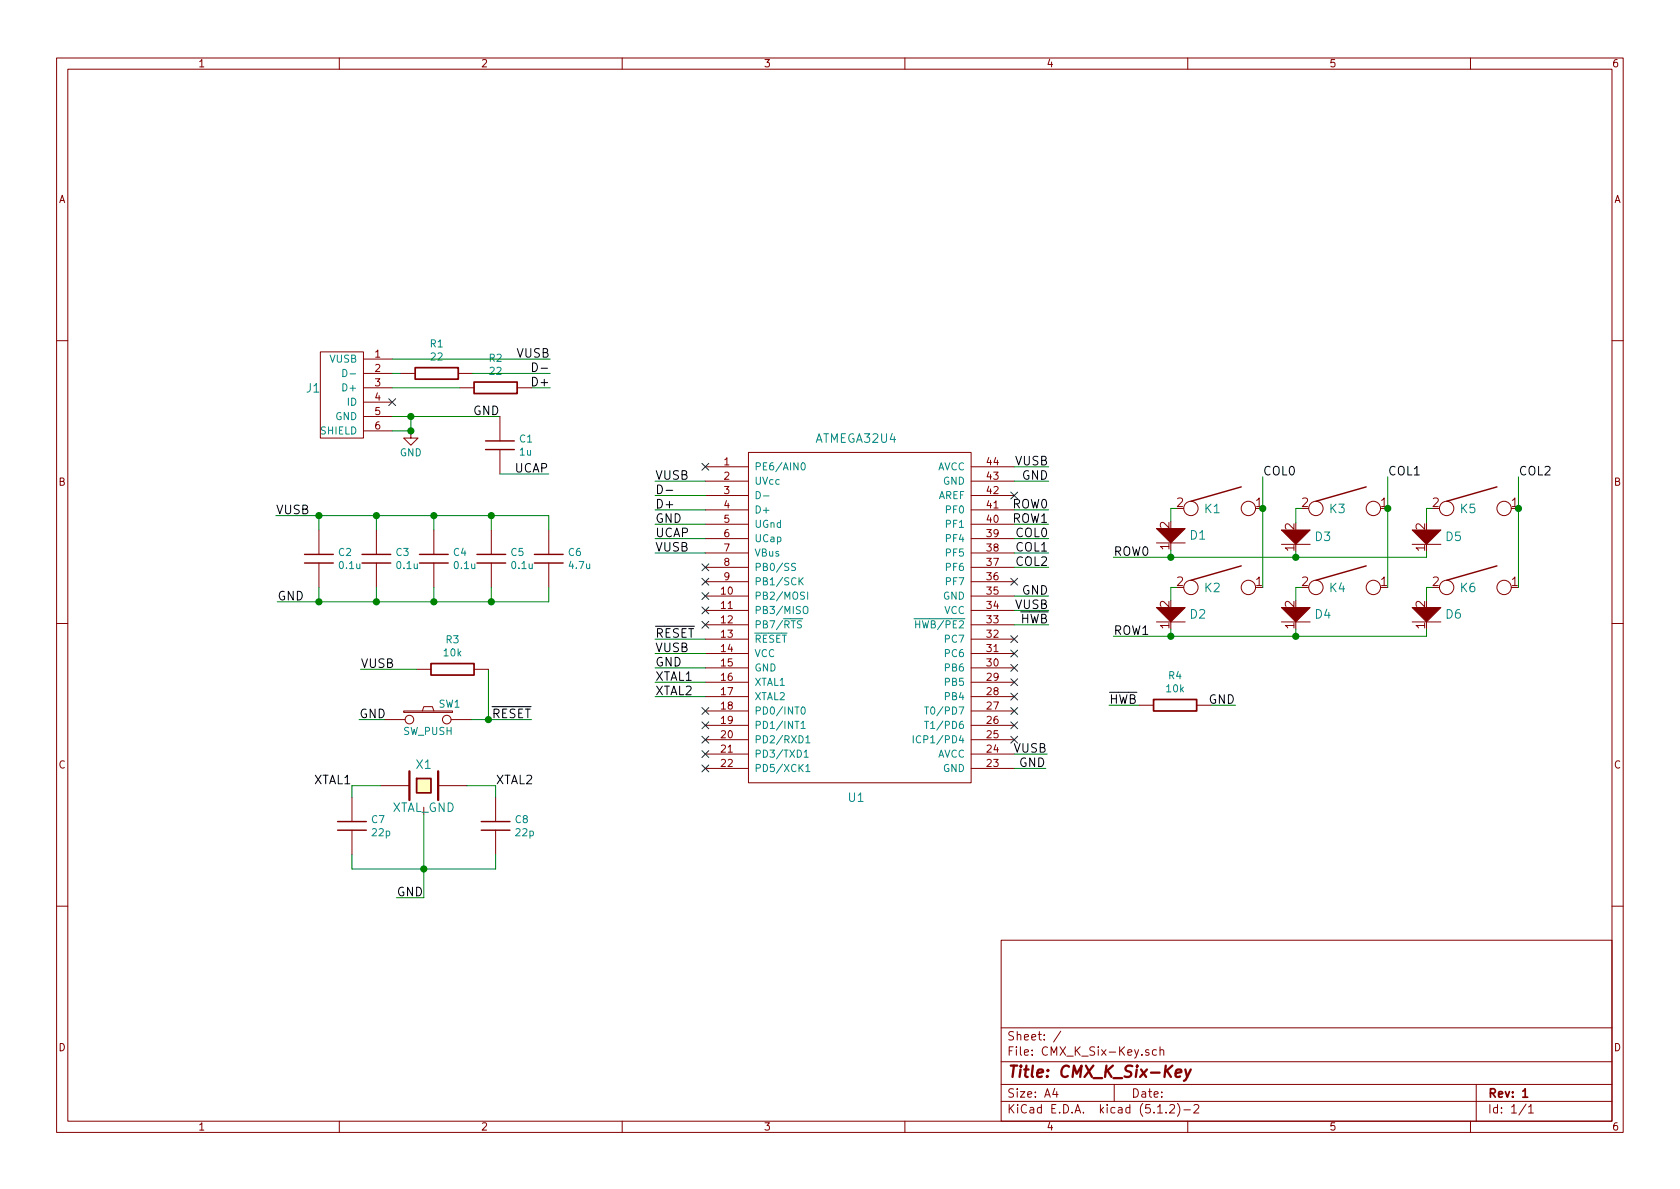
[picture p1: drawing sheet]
EESchema Schematic File Version 4
LIBS:CMX_K_Six-Key-cache
EELAYER 29 0
EELAYER END
$Descr A4 11693 8268
encoding utf-8
Sheet 1 1
Title "CMX_K_Six-Key"
Date ""
Rev "1"
Comp ""
Comment1 ""
Comment2 ""
Comment3 ""
Comment4 ""
$EndDescr
Text Label 4560 4740 0    60   ~ 0
XTAL1
Text Label 4560 4840 0    60   ~ 0
XTAL2
$Comp
L keyboard_parts:ATMEGA32U4 U1
U 1 1
P 5960 4290
F 0 "U1" H 5960 3040 60  0000 C CNN
F 1 "ATMEGA32U4" H 5960 5540 60  0000 C CNN
F 2 "keyboard_parts:QFP44" H 5960 4290 60  0001 C CNN
F 3 "" H 5960 4290 60  0000 C CNN
	1    5960 4290
	1    0    0    -1  
$EndComp
Text Label 4560 4540 0    60   ~ 0
VUSB
$Comp
L keyboard_parts:USB_mini_micro_B J1
U 1 1
P 2580 2640
F 0 "J1" H 2180 2590 60  0000 C CNN
F 1 "USB_mini_micro_B" H 2430 2890 60  0001 C CNN
F 2 "keyboard_parts:USB_miniB_hirose_5S8" H 2530 2640 60  0001 C CNN
F 3 "" H 2530 2640 60  0000 C CNN
	1    2580 2640
	1    0    0    -1  
$EndComp
NoConn ~ 2730 2790
Text Label 4560 3340 0    60   ~ 0
VUSB
Text Label 1920 3580 0    60   ~ 0
VUSB
Text Label 1930 4180 0    60   ~ 0
GND
Text Label 4560 3440 0    60   ~ 0
D-
Text Label 4560 3540 0    60   ~ 0
D+
Text Label 4560 4640 0    60   ~ 0
GND
$Comp
L keyboard_parts:XTAL_GND X1
U 1 1
P 2950 5460
F 0 "X1" H 2950 5610 60  0000 C CNN
F 1 "XTAL_GND" H 2950 5310 60  0000 C CNN
F 2 "Crystal:Crystal_SMD_SeikoEpson_FA238-4Pin_3.2x2.5mm_HandSoldering" H 2950 5460 60  0001 C CNN
F 3 "" H 2950 5460 60  0000 C CNN
	1    2950 5460
	1    0    0    -1  
$EndComp
Text Label 2760 6240 0    60   ~ 0
GND
Text Label 4560 4440 0    60   ~ 0
~RESET~
$Comp
L keyboard_parts:SW_PUSH SW1
U 1 1
P 2980 5000
F 0 "SW1" H 3130 5110 50  0000 C CNN
F 1 "SW_PUSH" H 2980 4920 50  0000 C CNN
F 2 "Button_Switch_SMD:SW_SPST_TL3342" H 2980 5000 60  0001 C CNN
F 3 "" H 2980 5000 60  0000 C CNN
	1    2980 5000
	1    0    0    -1  
$EndComp
Text Label 2500 5000 0    60   ~ 0
GND
Text Label 2510 4650 0    60   ~ 0
VUSB
Text Label 3700 5000 2    60   ~ 0
~RESET~
Text Label 7300 4340 2    60   ~ 0
~HWB~
Text Label 8600 4900 2    60   ~ 0
GND
Text Label 7720 4900 0    60   ~ 0
~HWB~
Text Label 3830 2690 2    60   ~ 0
D+
Text Label 3830 2590 2    60   ~ 0
D-
Text Label 3830 2490 2    60   ~ 0
VUSB
Text Label 3480 2890 2    60   ~ 0
GND
Text Label 4560 3640 0    60   ~ 0
GND
Text Label 4560 3740 0    60   ~ 0
UCAP
Text Label 7300 3240 2    60   ~ 0
VUSB
Text Label 7300 4240 2    60   ~ 0
VUSB
Text Label 7290 5240 2    60   ~ 0
VUSB
Text Label 4560 3840 0    60   ~ 0
VUSB
Text Label 7300 3340 2    60   ~ 0
GND
Text Label 7300 4140 2    60   ~ 0
GND
Text Label 7280 5340 2    60   ~ 0
GND
$Comp
L power:GND #PWR01
U 1 1
P 2860 2990
F 0 "#PWR01" H 2860 2740 50  0001 C CNN
F 1 "GND" H 2860 2840 50  0000 C CNN
F 2 "" H 2860 2990 50  0001 C CNN
F 3 "" H 2860 2990 50  0001 C CNN
	1    2860 2990
	1    0    0    -1  
$EndComp
Text Label 7300 3540 2    60   ~ 0
ROW0
Text Label 7300 3640 2    60   ~ 0
ROW1
Text Label 7300 3740 2    60   ~ 0
COL0
Text Label 7300 3840 2    60   ~ 0
COL1
Text Label 7300 3940 2    60   ~ 0
COL2
NoConn ~ 7060 3440
NoConn ~ 7060 4040
NoConn ~ 7060 4440
NoConn ~ 7060 4540
NoConn ~ 7060 4640
NoConn ~ 7060 4740
NoConn ~ 7060 4840
NoConn ~ 7060 4940
NoConn ~ 7060 5040
NoConn ~ 7060 5140
NoConn ~ 4910 4940
NoConn ~ 4910 5040
NoConn ~ 4910 5140
NoConn ~ 4910 5240
NoConn ~ 4910 5340
NoConn ~ 4910 4340
NoConn ~ 4910 3240
NoConn ~ 4910 3940
NoConn ~ 4910 4040
NoConn ~ 4910 4140
NoConn ~ 4910 4240
$Comp
L keyboard_parts:KEYSW K1
U 1 1
P 8490 3530
F 0 "K1" H 8440 3530 60  0000 C CNN
F 1 "KEYSW" H 8490 3430 60  0001 C CNN
F 2 "keebs:Mx_Alps_100" H 8490 3530 60  0001 C CNN
F 3 "" H 8490 3530 60  0000 C CNN
	1    8490 3530
	1    0    0    -1  
$EndComp
$Comp
L keyboard_parts:KEYSW K2
U 1 1
P 8490 4080
F 0 "K2" H 8440 4080 60  0000 C CNN
F 1 "KEYSW" H 8490 3980 60  0001 C CNN
F 2 "keebs:Mx_Alps_100" H 8490 4080 60  0001 C CNN
F 3 "" H 8490 4080 60  0000 C CNN
	1    8490 4080
	1    0    0    -1  
$EndComp
$Comp
L keyboard_parts:KEYSW K3
U 1 1
P 9360 3530
F 0 "K3" H 9310 3530 60  0000 C CNN
F 1 "KEYSW" H 9360 3430 60  0001 C CNN
F 2 "keebs:Mx_Alps_100" H 9360 3530 60  0001 C CNN
F 3 "" H 9360 3530 60  0000 C CNN
	1    9360 3530
	1    0    0    -1  
$EndComp
$Comp
L keyboard_parts:KEYSW K4
U 1 1
P 9360 4080
F 0 "K4" H 9310 4080 60  0000 C CNN
F 1 "KEYSW" H 9360 3980 60  0001 C CNN
F 2 "keebs:Mx_Alps_100" H 9360 4080 60  0001 C CNN
F 3 "" H 9360 4080 60  0000 C CNN
	1    9360 4080
	1    0    0    -1  
$EndComp
$Comp
L keyboard_parts:KEYSW K5
U 1 1
P 10270 3530
F 0 "K5" H 10220 3530 60  0000 C CNN
F 1 "KEYSW" H 10270 3430 60  0001 C CNN
F 2 "keebs:Mx_Alps_100" H 10270 3530 60  0001 C CNN
F 3 "" H 10270 3530 60  0000 C CNN
	1    10270 3530
	1    0    0    -1  
$EndComp
$Comp
L keyboard_parts:KEYSW K6
U 1 1
P 10270 4080
F 0 "K6" H 10220 4080 60  0000 C CNN
F 1 "KEYSW" H 10270 3980 60  0001 C CNN
F 2 "keebs:Mx_Alps_100" H 10270 4080 60  0001 C CNN
F 3 "" H 10270 4080 60  0000 C CNN
	1    10270 4080
	1    0    0    -1  
$EndComp
Wire Wire Line
	4560 4740 4910 4740
Wire Wire Line
	4560 4840 4910 4840
Wire Wire Line
	4560 4540 4910 4540
Wire Wire Line
	4560 3340 4910 3340
Wire Wire Line
	4560 3440 4910 3440
Wire Wire Line
	4560 3540 4910 3540
Wire Wire Line
	4560 4640 4910 4640
Wire Wire Line
	4560 4440 4910 4440
Wire Wire Line
	2500 5000 2680 5000
Wire Wire Line
	3280 5000 3400 5000
Connection ~ 3400 5000
Wire Wire Line
	3400 4650 3400 5000
Wire Wire Line
	8430 4900 8600 4900
Wire Wire Line
	7720 4900 7930 4900
Wire Wire Line
	2790 2590 2730 2590
Wire Wire Line
	3830 2690 3700 2690
Wire Wire Line
	3480 2890 2860 2890
Wire Wire Line
	2730 2990 2860 2990
Wire Wire Line
	2860 2990 2860 2890
Connection ~ 2860 2890
Wire Wire Line
	4560 3640 4910 3640
Wire Wire Line
	4560 3740 4910 3740
Wire Wire Line
	7060 3240 7300 3240
Wire Wire Line
	7060 4340 7300 4340
Wire Wire Line
	7060 4240 7300 4240
Wire Wire Line
	7290 5240 7060 5240
Wire Wire Line
	4560 3840 4910 3840
Wire Wire Line
	7060 3340 7300 3340
Wire Wire Line
	7060 4140 7300 4140
Wire Wire Line
	7060 5340 7280 5340
Wire Wire Line
	7060 3540 7300 3540
Wire Wire Line
	7060 3640 7300 3640
Wire Wire Line
	7060 3740 7300 3740
Wire Wire Line
	7060 3840 7300 3840
Wire Wire Line
	7060 3940 7300 3940
Wire Wire Line
	8190 3530 8150 3530
Wire Wire Line
	8790 3310 8790 3530
Wire Wire Line
	8190 4080 8150 4080
Wire Wire Line
	9060 3530 9020 3530
Wire Wire Line
	9660 3310 9660 3530
Wire Wire Line
	9060 4080 9020 4080
Wire Wire Line
	9970 3530 9930 3530
Wire Wire Line
	10570 3310 10570 3530
Wire Wire Line
	9970 4080 9930 4080
Connection ~ 10570 3530
Connection ~ 9660 3530
Connection ~ 8790 3530
Text Label 7750 3870 0    60   ~ 0
ROW0
Text Label 7750 4420 0    60   ~ 0
ROW1
Text Label 8790 3310 0    60   ~ 0
COL0
Text Label 9660 3310 0    60   ~ 0
COL1
Text Label 10570 3310 0    60   ~ 0
COL2
Wire Wire Line
	3400 5000 3700 5000
Wire Wire Line
	2860 2890 2730 2890
Wire Wire Line
	10570 3530 10570 4080
Wire Wire Line
	9660 3530 9660 4080
Wire Wire Line
	8790 3530 8790 4080
$Comp
L keyboard_parts:C C2
U 1 1
P 2220 3880
F 0 "C2" H 2350 3926 50  0000 L CNN
F 1 "0.1u" H 2350 3835 50  0000 L CNN
F 2 "Capacitor_SMD:C_0805_2012Metric_Pad1.15x1.40mm_HandSolder" H 2220 3880 60  0001 C CNN
F 3 "" H 2220 3880 60  0000 C CNN
	1    2220 3880
	1    0    0    -1  
$EndComp
$Comp
L keyboard_parts:C C3
U 1 1
P 2620 3880
F 0 "C3" H 2750 3926 50  0000 L CNN
F 1 "0.1u" H 2750 3835 50  0000 L CNN
F 2 "Capacitor_SMD:C_0805_2012Metric_Pad1.15x1.40mm_HandSolder" H 2620 3880 60  0001 C CNN
F 3 "" H 2620 3880 60  0000 C CNN
	1    2620 3880
	1    0    0    -1  
$EndComp
$Comp
L keyboard_parts:C C4
U 1 1
P 3020 3880
F 0 "C4" H 3150 3926 50  0000 L CNN
F 1 "0.1u" H 3150 3835 50  0000 L CNN
F 2 "Capacitor_SMD:C_0805_2012Metric_Pad1.15x1.40mm_HandSolder" H 3020 3880 60  0001 C CNN
F 3 "" H 3020 3880 60  0000 C CNN
	1    3020 3880
	1    0    0    -1  
$EndComp
$Comp
L keyboard_parts:C C5
U 1 1
P 3420 3880
F 0 "C5" H 3550 3926 50  0000 L CNN
F 1 "0.1u" H 3550 3835 50  0000 L CNN
F 2 "Capacitor_SMD:C_0805_2012Metric_Pad1.15x1.40mm_HandSolder" H 3420 3880 60  0001 C CNN
F 3 "" H 3420 3880 60  0000 C CNN
	1    3420 3880
	1    0    0    -1  
$EndComp
$Comp
L keyboard_parts:C C6
U 1 1
P 3820 3880
F 0 "C6" H 3950 3926 50  0000 L CNN
F 1 "4.7u" H 3950 3835 50  0000 L CNN
F 2 "Capacitor_SMD:C_0805_2012Metric_Pad1.15x1.40mm_HandSolder" H 3820 3880 60  0001 C CNN
F 3 "" H 3820 3880 60  0000 C CNN
	1    3820 3880
	1    0    0    -1  
$EndComp
$Comp
L keyboard_parts:C C7
U 1 1
P 2450 5740
F 0 "C7" H 2580 5786 50  0000 L CNN
F 1 "22p" H 2580 5695 50  0000 L CNN
F 2 "Capacitor_SMD:C_0805_2012Metric_Pad1.15x1.40mm_HandSolder" H 2450 5740 60  0001 C CNN
F 3 "" H 2450 5740 60  0000 C CNN
	1    2450 5740
	1    0    0    -1  
$EndComp
$Comp
L keyboard_parts:R R1
U 1 1
P 3040 2590
F 0 "R1" V 2832 2590 50  0000 C CNN
F 1 "22" V 2923 2590 50  0000 C CNN
F 2 "Resistor_SMD:R_0805_2012Metric_Pad1.15x1.40mm_HandSolder" H 3040 2590 60  0001 C CNN
F 3 "" H 3040 2590 60  0000 C CNN
	1    3040 2590
	0    1    1    0   
$EndComp
$Comp
L keyboard_parts:R R2
U 1 1
P 3450 2690
F 0 "R2" V 3242 2690 50  0000 C CNN
F 1 "22" V 3333 2690 50  0000 C CNN
F 2 "Resistor_SMD:R_0805_2012Metric_Pad1.15x1.40mm_HandSolder" H 3450 2690 60  0001 C CNN
F 3 "" H 3450 2690 60  0000 C CNN
	1    3450 2690
	0    1    1    0   
$EndComp
$Comp
L keyboard_parts:R R4
U 1 1
P 8180 4900
F 0 "R4" V 7972 4900 50  0000 C CNN
F 1 "10k" V 8063 4900 50  0000 C CNN
F 2 "Resistor_SMD:R_0805_2012Metric_Pad1.15x1.40mm_HandSolder" H 8180 4900 60  0001 C CNN
F 3 "" H 8180 4900 60  0000 C CNN
	1    8180 4900
	0    1    1    0   
$EndComp
$Comp
L keyboard_parts:R R3
U 1 1
P 3150 4650
F 0 "R3" V 2942 4650 50  0000 C CNN
F 1 "10k" V 3033 4650 50  0000 C CNN
F 2 "Resistor_SMD:R_0805_2012Metric_Pad1.15x1.40mm_HandSolder" H 3150 4650 60  0001 C CNN
F 3 "" H 3150 4650 60  0000 C CNN
	1    3150 4650
	0    1    1    0   
$EndComp
$Comp
L keyboard_parts:D D1
U 1 1
P 8150 3770
F 0 "D1" H 8022 3720 60  0000 R CNN
F 1 "D" V 8300 3720 60  0001 C CNN
F 2 "keyboard_parts:D_SOD123_hand" H 8150 3770 60  0001 C CNN
F 3 "" H 8150 3770 60  0000 C CNN
	1    8150 3770
	-1   0    0    1   
$EndComp
$Comp
L keyboard_parts:D D2
U 1 1
P 8150 4320
F 0 "D2" H 8022 4270 60  0000 R CNN
F 1 "D" V 8300 4270 60  0001 C CNN
F 2 "keyboard_parts:D_SOD123_hand" H 8150 4320 60  0001 C CNN
F 3 "" H 8150 4320 60  0000 C CNN
	1    8150 4320
	-1   0    0    1   
$EndComp
$Comp
L keyboard_parts:D D3
U 1 1
P 9020 3780
F 0 "D3" H 8892 3730 60  0000 R CNN
F 1 "D" V 9170 3730 60  0001 C CNN
F 2 "keyboard_parts:D_SOD123_hand" H 9020 3780 60  0001 C CNN
F 3 "" H 9020 3780 60  0000 C CNN
	1    9020 3780
	-1   0    0    1   
$EndComp
$Comp
L keyboard_parts:D D4
U 1 1
P 9020 4320
F 0 "D4" H 8892 4270 60  0000 R CNN
F 1 "D" V 9170 4270 60  0001 C CNN
F 2 "keyboard_parts:D_SOD123_hand" H 9020 4320 60  0001 C CNN
F 3 "" H 9020 4320 60  0000 C CNN
	1    9020 4320
	-1   0    0    1   
$EndComp
$Comp
L keyboard_parts:D D5
U 1 1
P 9930 3780
F 0 "D5" H 9802 3730 60  0000 R CNN
F 1 "D" V 10080 3730 60  0001 C CNN
F 2 "keyboard_parts:D_SOD123_hand" H 9930 3780 60  0001 C CNN
F 3 "" H 9930 3780 60  0000 C CNN
	1    9930 3780
	-1   0    0    1   
$EndComp
$Comp
L keyboard_parts:D D6
U 1 1
P 9930 4320
F 0 "D6" H 9802 4270 60  0000 R CNN
F 1 "D" V 10080 4270 60  0001 C CNN
F 2 "keyboard_parts:D_SOD123_hand" H 9930 4320 60  0001 C CNN
F 3 "" H 9930 4320 60  0000 C CNN
	1    9930 4320
	-1   0    0    1   
$EndComp
Wire Wire Line
	2730 2690 3200 2690
Wire Wire Line
	3290 2590 3830 2590
Wire Wire Line
	2730 2490 3830 2490
Text Label 3820 3290 2    60   ~ 0
UCAP
$Comp
L keyboard_parts:C C1
U 1 1
P 3480 3090
F 0 "C1" H 3610 3136 50  0000 L CNN
F 1 "1u" H 3610 3045 50  0000 L CNN
F 2 "Capacitor_SMD:C_0805_2012Metric_Pad1.15x1.40mm_HandSolder" H 3480 3090 60  0001 C CNN
F 3 "" H 3480 3090 60  0000 C CNN
	1    3480 3090
	1    0    0    -1  
$EndComp
Wire Wire Line
	3820 3290 3480 3290
Wire Wire Line
	3820 3680 3820 3580
Wire Wire Line
	3820 3580 3420 3580
Wire Wire Line
	2220 3580 2220 3680
Wire Wire Line
	2620 3680 2620 3580
Connection ~ 2620 3580
Wire Wire Line
	2620 3580 2220 3580
Wire Wire Line
	3020 3680 3020 3580
Connection ~ 3020 3580
Wire Wire Line
	3020 3580 2620 3580
Wire Wire Line
	3420 3680 3420 3580
Connection ~ 3420 3580
Wire Wire Line
	3420 3580 3020 3580
Wire Wire Line
	2220 4080 2220 4180
Wire Wire Line
	2220 4180 2620 4180
Wire Wire Line
	3820 4180 3820 4080
Wire Wire Line
	2620 4080 2620 4180
Connection ~ 2620 4180
Wire Wire Line
	3020 4080 3020 4180
Wire Wire Line
	2620 4180 3020 4180
Connection ~ 3020 4180
Wire Wire Line
	3020 4180 3420 4180
Wire Wire Line
	3420 4080 3420 4180
Connection ~ 3420 4180
Wire Wire Line
	3420 4180 3820 4180
Wire Wire Line
	1920 3580 2220 3580
Wire Wire Line
	2220 3580 2220 3590
Connection ~ 2220 3580
Wire Wire Line
	1930 4180 2220 4180
Connection ~ 2220 4180
Wire Wire Line
	2900 4650 2510 4650
$Comp
L keyboard_parts:C C8
U 1 1
P 3450 5740
F 0 "C8" H 3580 5786 50  0000 L CNN
F 1 "22p" H 3580 5695 50  0000 L CNN
F 2 "Capacitor_SMD:C_0805_2012Metric_Pad1.15x1.40mm_HandSolder" H 3450 5740 60  0001 C CNN
F 3 "" H 3450 5740 60  0000 C CNN
	1    3450 5740
	1    0    0    -1  
$EndComp
Wire Wire Line
	3250 5460 3450 5460
Wire Wire Line
	3450 5460 3450 5540
Wire Wire Line
	2650 5460 2450 5460
Wire Wire Line
	2450 5460 2450 5540
Wire Wire Line
	2450 5940 2450 6040
Wire Wire Line
	2450 6040 2950 6040
Wire Wire Line
	3450 6040 3450 5940
Wire Wire Line
	2950 5660 2950 6040
Connection ~ 2950 6040
Wire Wire Line
	2950 6040 3450 6040
Wire Wire Line
	2950 6240 2950 6040
Wire Wire Line
	7750 3870 8150 3870
Wire Wire Line
	7750 4420 8150 4420
Wire Wire Line
	8150 3530 8150 3620
Wire Wire Line
	8150 3820 8150 3870
Connection ~ 8150 3870
Wire Wire Line
	8150 3870 9020 3870
Wire Wire Line
	8150 4080 8150 4170
Wire Wire Line
	8150 4370 8150 4420
Connection ~ 8150 4420
Wire Wire Line
	8150 4420 9020 4420
Wire Wire Line
	9020 3530 9020 3630
Wire Wire Line
	9930 3530 9930 3630
Wire Wire Line
	9020 3830 9020 3870
Connection ~ 9020 3870
Wire Wire Line
	9020 3870 9930 3870
Wire Wire Line
	9930 3830 9930 3870
Wire Wire Line
	9930 4080 9930 4170
Wire Wire Line
	9020 4080 9020 4170
Wire Wire Line
	9020 4370 9020 4420
Connection ~ 9020 4420
Wire Wire Line
	9020 4420 9930 4420
Wire Wire Line
	9930 4370 9930 4420
Connection ~ 2860 2990
Text Label 3450 5460 0    60   ~ 0
XTAL2
Text Label 2450 5460 2    60   ~ 0
XTAL1
Wire Wire Line
	2760 6240 2950 6240
$EndSCHEMATC
